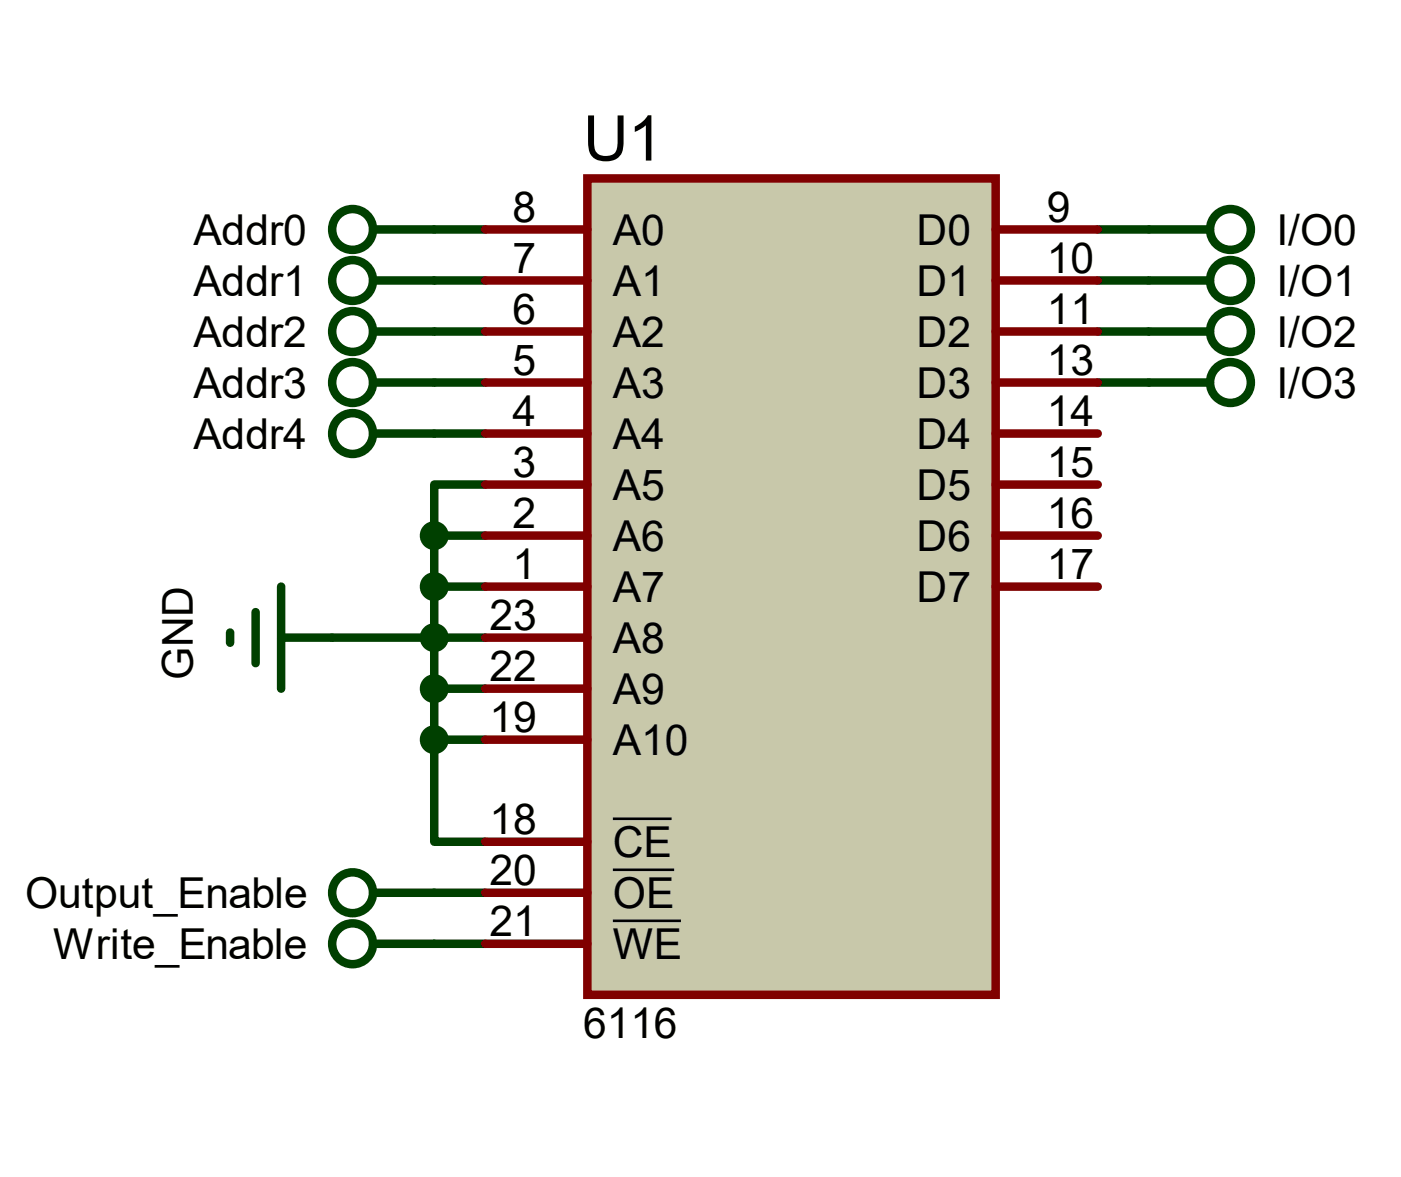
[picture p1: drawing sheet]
<svg xmlns="http://www.w3.org/2000/svg" width="70mm" height="59mm" viewBox="0 0 70 59" stroke-linecap="round" stroke-linejoin="round" font-family="sans-serif">
<g fill="none" stroke="#004000" stroke-width=".42">
<path d="M21.6 11.4h2.6M21.6 14h2.6M21.6 16.5h2.6M21.6 19h2.6M54.6 11.4h2.6M54.6 14h2.6M54.6 16.5h2.6M54.6 19h2.6M16.5 31.7h7.7M21.6 36.8v5.1h2.6M21.6 21.6h2.6M21.6 26.7v10.1"/>
<path d="M21.6 34.3h2.6M21.6 36.8h2.6M21.6 29.2h2.6M21.6 26.7h2.6M24.2 24.1h-2.6v2.6M21.6 44.4h2.6M21.6 47h2.6"/>
</g>
<path d="M29.2 8.9h20.4v40.6h-20.4z" fill="#c8c8aa" stroke="#800000" stroke-width=".42"/>
<g fill="none" stroke="#800000" stroke-width=".42">
<path d="M24.2 11.4h5M24.2 14h5M24.2 16.5h5M24.2 19h5M49.6 11.4h5M49.6 14h5M49.6 16.5h5M49.6 19h5M24.2 21.6h5M24.2 24.1h5M24.2 26.7h5M24.2 29.2h5"/>
<path d="M24.2 31.7h5M24.2 34.3h5M24.2 36.8h5M49.6 21.6h5M49.6 24.1h5M49.6 26.7h5M49.6 29.2h5M24.2 41.9h5M24.2 44.4h5M24.2 47h5"/>
</g>
<path d="M30.5 40.8h2.9M30.5 43.3h3M30.5 45.8h3.4" fill="none" stroke="#000" stroke-width=".13"/>
<g fill="none" stroke="#004000" stroke-width=".42">
<path d="M18.6 11.4h3M18.6 14h3M18.6 16.5h3M18.6 19h3M57.2 11.4h3M57.2 14h3M57.2 16.5h3M57.2 19h3M11.5 31.5v.5M12.7 30.5v2.5M14 31.7h2.5M14 29.2v5.1"/>
<path d="M18.6 21.6h3M18.6 44.4h3M18.6 47h3"/>
<circle cx="17.5" cy="11.4" r="1.02"/>
<circle cx="17.5" cy="14" r="1.02"/>
<circle cx="17.5" cy="19" r="1.02"/>
<circle cx="17.5" cy="16.5" r="1.02"/>
<circle cx="61.2" cy="11.4" r="1.02"/>
<circle cx="61.2" cy="19" r="1.02"/>
<circle cx="61.2" cy="14" r="1.02"/>
<circle cx="61.2" cy="16.5" r="1.02"/>
<circle cx="17.5" cy="21.6" r="1.02"/>
<circle cx="17.5" cy="47" r="1.02"/>
<circle cx="17.5" cy="44.4" r="1.02"/>
</g>
<g fill="#004000" stroke="#004000" stroke-width=".42">
<circle cx="21.6" cy="31.7" r=".51"/>
<circle cx="21.6" cy="34.3" r=".51"/>
<circle cx="21.6" cy="36.8" r=".51"/>
<circle cx="21.6" cy="29.2" r=".51"/>
<circle cx="21.6" cy="26.7" r=".51"/>
</g>
<text font-size="3.1" x="29" y="8">U1</text>
<g font-size="2.1">
<text x="25.5" y="11">8</text>
<text x="52.1" y="11">9</text>
<text x="9.6" y="12.2">Addr0</text>
<text x="9.6" y="14.7">Addr1</text>
<text x="9.6" y="17.3">Addr2</text>
<text x="25.5" y="13.6">7</text>
<text x="25.5" y="16.1">6</text>
<text x="30.5" y="12.2">A0</text>
<text x="30.5" y="14.7">A1</text>
<text x="30.5" y="17.3">A2</text>
<text x="45.6" y="12.2">D0</text>
<text x="45.6" y="14.7">D1</text>
<text x="45.6" y="17.3">D2</text>
<text x="52.1" y="13.6">10</text>
<text x="52.1" y="16.1">11</text>
<text x="63.5" y="12.2">I/O0</text>
<text x="63.5" y="14.7">I/O1</text>
<text x="63.5" y="17.3">I/O2</text>
<text x="9.6" y="19.8">Addr3</text>
<text x="9.6" y="22.3">Addr4</text>
<text x="25.5" y="18.7">5</text>
<text x="25.5" y="21.2">4</text>
<text x="25.5" y="23.7">3</text>
<text x="30.5" y="19.8">A3</text>
<text x="30.5" y="22.3">A4</text>
<text x="45.6" y="19.8">D3</text>
<text x="45.6" y="22.3">D4</text>
<text x="52.1" y="18.7">13</text>
<text x="52.1" y="21.2">14</text>
<text x="52.1" y="23.7">15</text>
<text x="63.5" y="19.8">I/O3</text>
<text x="25.5" y="26.3">2</text>
<text x="25.5" y="28.8">1</text>
<text x="30.5" y="24.9">A5</text>
<text x="30.5" y="27.4">A6</text>
<text x="30.5" y="30">A7</text>
<text x="45.6" y="24.9">D5</text>
<text x="45.6" y="27.4">D6</text>
<text x="45.6" y="30">D7</text>
<text x="52.1" y="26.3">16</text>
<text x="52.1" y="28.8">17</text>
<text x="9.6" y="33.9" transform="rotate(-90 9.6 33.9)">GND</text>
<text x="24.4" y="31.4">23</text>
<text x="24.4" y="33.9">22</text>
<text x="30.5" y="32.5">A8</text>
<text x="30.5" y="35">A9</text>
<text x="24.4" y="36.4">19</text>
<text x="24.4" y="41.5">18</text>
<text x="30.5" y="37.6">A10</text>
<text x="1.2" y="45.2">Output_Enable</text>
<text x="2.6" y="47.7">Write_Enable</text>
<text x="24.4" y="44.1">20</text>
<text x="24.4" y="46.6">21</text>
<text x="30.5" y="42.7">CE</text>
<text x="30.5" y="45.2">OE</text>
<text x="30.5" y="47.7">WE</text>
<text x="29" y="51.7">6116</text>
</g>
</svg>
